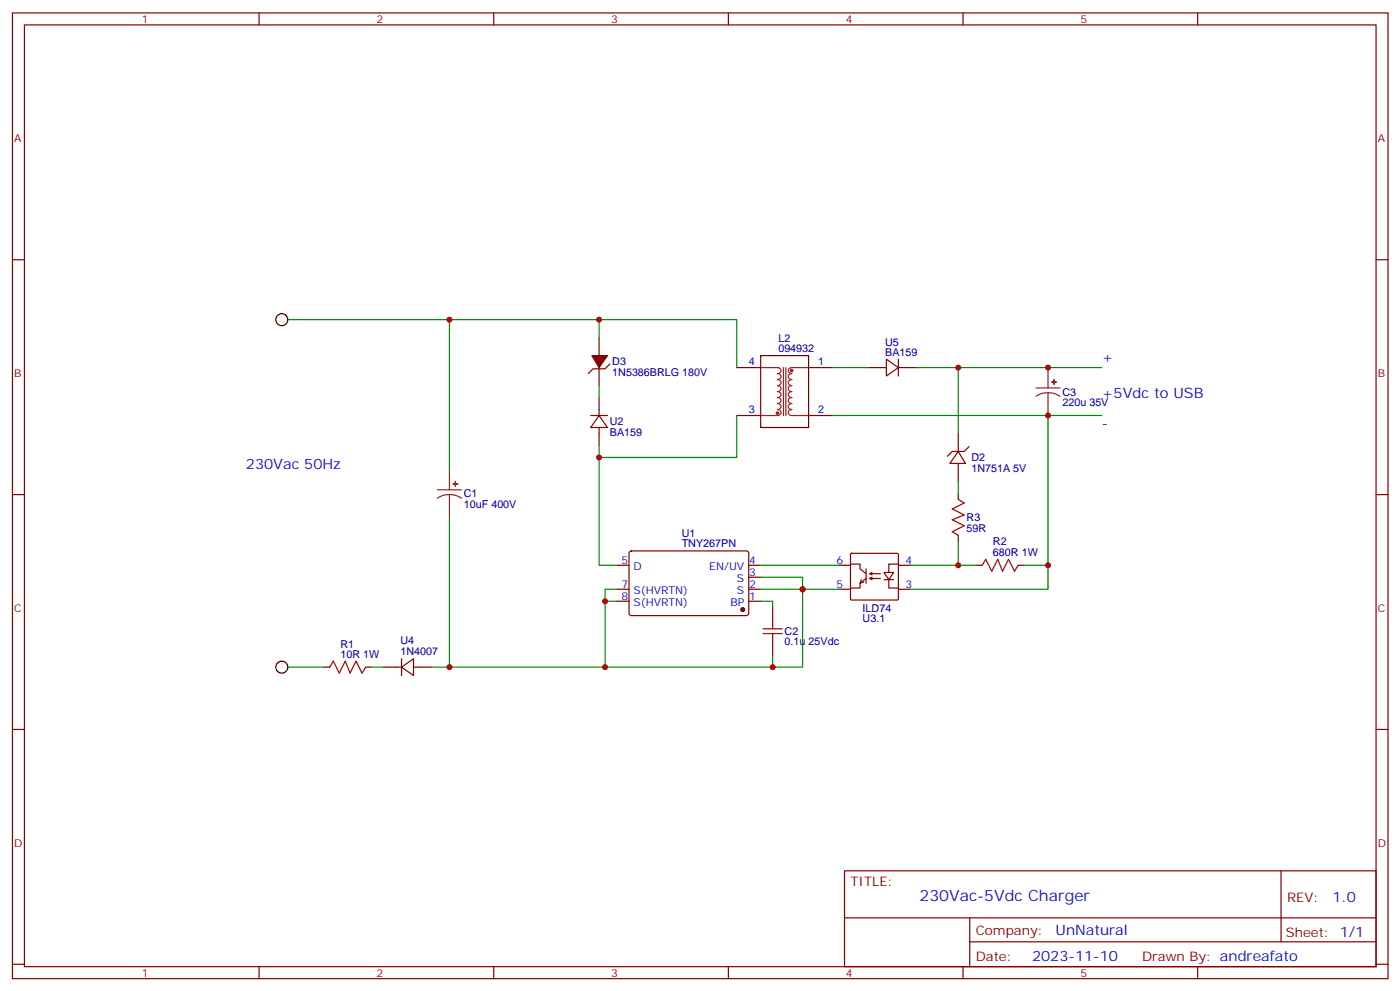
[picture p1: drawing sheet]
<svg xmlns="http://www.w3.org/2000/svg" width="413mm" height="292mm" viewBox="0 0 413 292" stroke-linecap="round" stroke-linejoin="round" font-family="sans-serif">
<g fill="none" stroke="#870000" stroke-width=".35">
<path d="M3.7 3.8h405.3v284.3h-405.3zM7.2 7.3h398.3v277.3h-398.3zM76.3 3.8v3.5M145.5 3.8v3.5M214.6 3.8v3.5M283.8 3.8v3.5M352.9 3.8v3.5M3.7 76.5h3.5M405.5 76.5h3.5M176.5 99.4v5.3M176.5 108.2v5.3M176.5 117.1v5.2"/>
<path d="M179.7 107.2l-1.4 1.4h-3.5l-1.4 1.4M217.1 108.2h7.1M238.3 108.2h7M255.9 108.2h5.3M261.2 105.8l3.5 2.4-3.5 2.5zM264.7 108.2h5.3M264.7 105.8v4.9M174.1 122.3h4.9M176.5 122.3l2.5 3.6h-4.9zM176.5 125.9v5.3M217.1 122.3h7.1M238.3 122.3h7"/>
<path d="M282.4 132.9l2.1 3.6h-4.6zM282.4 127.6v5.3M282.4 136.5v5.2M285.5 131.5l-1.4 1.4h-3.5l-1.4 1.4M3.7 145.6h3.5M282.4 145.3v1.7M282.4 157.6v1.8M405.5 145.6h3.5M181.8 177h3.5M181.8 173.5h3.5M181.8 166.4h3.5M185.6 162.4l.5-.2 34.1 .1 .4 .6v17.9l-.7 .5-34.1-.1-.5-.6v-17.7z"/>
<path d="M220.6 177h3.6M220.6 173.5h3.6M220.6 170h3.6M220.6 166.4h3.6M227.7 178.8v3.5M247.1 173.5h3.5M247.1 166.4h3.5M250.6 166.1h2.8v1.4l1.8 1.4M250.7 163.1l.3-.2 13.5 .1 .2 .3v13.2l-.3 .2-13.6-.1-.2-.3zM253.8 170.7l-.4 1 1.1-.3M255.2 170.3l-1.8 1.4v1.4h-2.8M255.2 167.5v4.2"/>
<path d="M256.3 168.9h3.1M256.3 170.3h3.1M257 168.6l-.7 .3 .7 .4M257 170l-.7 .3 .7 .4M260.5 168.6h2.8l-1.4 2.1zM260.5 170.7h2.8M261.9 170.7v2.4h2.8M264.7 166.1h-2.8v2.5M264.7 173.5h3.6M264.7 166.4h3.6M287.7 166.4h1.7M300 166.4h1.8"/>
<path d="M95.4 196.4h1.8M107.7 196.4h1.8M113 196.4h5.3M118.3 196.4l3.5-2.4v4.9zM118.3 194v4.9M121.8 196.4h5.3M227.7 189.4v3.5M3.7 214.8h3.5M405.5 214.8h3.5M248.8 256.4h156.7v28.2h-156.7zM377.5 256.4v20.9M248.9 270.2h156.5"/>
<path d="M285.8 277.3h119.6M285.8 270.2v14.2M3.7 283.9h3.5M76.3 284.6v3.5M145.5 284.6v3.5M214.6 284.6v3.5M283.8 284.6v3.5M352.9 284.6v3.5M405.5 283.9h3.5"/>
</g>
<g fill="#870000" stroke="#870000" stroke-width=".35">
<path d="M174.4 104.7h4.6l-2.5 3.5z"/>
<circle cx="218.9" cy="179.5" r=".53"/>
</g>
<g fill="#8c2424" stroke="#8c2424" stroke-width=".35">
<path d="M134.2 141.7v1.5z"/>
<path d="M133.5 142.5h1.4z"/>
<path d="M309.9 112.5h1.4z"/>
<path d="M310.6 111.8v1.4z"/>
<circle cx="229.1" cy="121.6" r=".37"/>
<circle cx="233.2" cy="109.1" r=".37"/>
</g>
<g fill="none" stroke="#8c2424" stroke-width=".35">
<path d="M224.2 108.2h5.2M229.1 108.2a.9 .9 0 0 1 1.1 .9 .9 .9 0 0 1-1.1 .9 .9 .9 0 0 1 1.1 .9 .9 .9 0 0 1-1.1 .9 .9 .9 0 0 1 1.1 .8 .9 .9 0 0 1-1.1 .9 .9 .9 0 0 1 1.1 .9 .9 .9 0 0 1-1.1 .9 .9 .9 0 0 1 1.1 .9 .9 .9 0 0 1-1.1 .9 .9 .9 0 0 1 1.1 .8 .9 .9 0 0 1-1.1 .9 .9 .9 0 0 1 1.1 .9 .9 .9 0 0 1-1.1 .9 .9 .9 0 0 1 1.1 .9 .9 .9 0 0 1-1.1 .8h-4.9M230.9 108.2v14.1M231.6 108.2v14.1M238.3 108.2h-5a.9 .9 0 0 0-1 .9 .9 .9 0 0 0 1 .9 .9 .9 0 0 0-1 .9 .9 .9 0 0 0 1 .9 .9 .9 0 0 0-1 .8 .9 .9 0 0 0 1 .9 .9 .9 0 0 0-1 .9 .9 .9 0 0 0 1 .9 .9 .9 0 0 0-1 .9 .9 .9 0 0 0 1 .9 .9 .9 0 0 0-1 .8 .9 .9 0 0 0 1 .9 .9 .9 0 0 0-1 .9 .9 .9 0 0 0 1 .9 .9 .9 0 0 0-1 .9 .9 .9 0 0 0 1 .8h5M305.3 114.2h7M308.8 115.6l-1.8 .3-1.7 .8M308.8 115.6l1.9 .3 1.6 .8M308.8 108.2v6M308.8 115.6v6.7M132.4 138.2v6M128.9 144.2h7.1"/>
<path d="M132.4 145.6l1.9 .3 1.7 .8M132.4 145.6l-1.8 .3-1.7 .8M132.4 145.6v6.7"/>
</g>
<path d="M282.4 147l1.7 1.1-3.5 1.8 3.5 1.7-3.5 1.4 3.5 1.8-3.5 1.8 1.8 1M289.4 166.4l1.1-1.7 1.7 3.5 1.8-3.5 1.4 3.5 1.8-3.5 1.7 3.5 1.1-1.8M97.2 196.4l1-1.7 1.8 3.5 1.7-3.5 1.5 3.5 1.7-3.5 1.8 3.5 1-1.8M224.9 186.5h5.6M224.9 185.1h5.6M227.7 182.3v2.8M227.7 186.5v2.9" fill="none" stroke="#a10000" stroke-width=".35"/>
<path d="M224.2 104.7h14.1v21.2h-14.1z" fill="none" stroke="#600" stroke-width=".35"/>
<g fill="none" stroke="#008700" stroke-width=".35">
<path d="M84.8 94.1h91.7M132.4 94.1v44.1M176.5 99.4v-5.3h40.6v14.1M176.5 113.5v3.6M245.3 108.2h10.6M270 108.2h54.7M282.4 108.2v19.4M176.5 134.7v31.7h5.3M217.1 122.3v12.4h-40.6v-3.5M245.3 122.3h63.5v44.1h-7M308.8 122.3h15.9M132.4 152.3v44.1"/>
<path d="M282.4 141.7v3.6M282.4 159.4v7M178.3 177v19.4h-51.2M181.8 173.5h-3.5v3.5h3.5M224.2 170h12.3v3.5h-12.3M224.2 177h3.5v1.8M224.2 166.4h22.9M247.1 173.5h-10.6v22.9h-58.2M268.3 166.4h19.4M308.8 166.4v7.1h-40.5M84.8 196.4h10.6M109.5 196.4h3.5"/>
<path d="M227.7 192.9v3.5"/>
</g>
<g fill="none" stroke="#000" stroke-width=".35">
<circle cx="83" cy="94.1" r="1.76"/>
<circle cx="83" cy="196.4" r="1.76"/>
</g>
<g fill="#c00">
<circle cx="176.5" cy="94.1" r=".88"/>
<circle cx="176.5" cy="134.7" r=".88"/>
<circle cx="178.3" cy="177" r=".88"/>
<circle cx="236.5" cy="173.5" r=".88"/>
<circle cx="178.3" cy="196.4" r=".88"/>
<circle cx="227.7" cy="196.4" r=".88"/>
<circle cx="308.8" cy="122.3" r=".88"/>
<circle cx="308.8" cy="166.4" r=".88"/>
<circle cx="282.4" cy="166.4" r=".88"/>
<circle cx="282.4" cy="108.2" r=".88"/>
<circle cx="132.4" cy="196.4" r=".88"/>
<circle cx="132.4" cy="94.1" r=".88"/>
<circle cx="308.8" cy="108.2" r=".88"/>
</g>
<text font-size="4.6" fill="#00f" x="270.9" y="265.4">230Vac-5Vdc Charger</text>
<g font-size="4.2" fill="#00f">
<text x="324.7" y="106.5">+</text>
<text x="324.7" y="117.1">+5Vdc to USB</text>
<text x="324.7" y="125.9">-</text>
<text x="72.5" y="138.2">230Vac 50Hz</text>
<text x="392.6" y="265.7">1.0</text>
<text x="311" y="275.2">UnNatural</text>
<text x="304.1" y="283">2023-11-10</text>
</g>
<g font-size="3.9" fill="#800">
<text x="250.6" y="261">TITLE:</text>
<text x="379.2" y="265.7">REV:</text>
<text x="287.5" y="275.2">Company:</text>
<text x="378.9" y="275.8">Sheet: 1/1</text>
<text x="287.5" y="282.9">Date:</text>
<text x="336.6" y="282.9">Drawn By: andreafato</text>
</g>
<g font-size="3.2" fill="#800">
<text x="41.8" y="6.8">1</text>
<text x="110.9" y="6.8">2</text>
<text x="180.1" y="6.8">3</text>
<text x="249.2" y="6.8">4</text>
<text x="318.3" y="6.8">5</text>
<text x="4.2" y="41.9">A</text>
<text x="406" y="41.9">A</text>
<text x="4.2" y="111.1">B</text>
<text x="406" y="111.1">B</text>
<text x="4.2" y="180.2">C</text>
<text x="406" y="180.2">C</text>
<text x="4.2" y="249.3">D</text>
<text x="406" y="249.3">D</text>
<text x="41.8" y="287.6">1</text>
<text x="110.9" y="287.6">2</text>
<text x="180.1" y="287.6">3</text>
<text x="249.2" y="287.6">4</text>
<text x="318.3" y="287.6">5</text>
</g>
<g font-size="3.2" fill="#000080">
<text x="229.4" y="100.7">L2</text>
<text x="260.8" y="101.8">U5</text>
<text x="180.4" y="107.5">D3</text>
<text x="229.4" y="103.6">094932</text>
<text x="260.8" y="104.7">BA159</text>
<text x="180.4" y="110.7">1N5386BRLG 180V</text>
<text x="313.1" y="119.4">220u 35V</text>
<text x="313.1" y="116.5">C3</text>
<text x="179.7" y="125.2">U2</text>
<text x="179.7" y="128.3">BA159</text>
<text x="286.2" y="135.7">D2</text>
<text x="286.2" y="138.9">1N751A 5V</text>
<text x="136.7" y="149.6">10uF 400V</text>
<text x="136.7" y="146.4">C1</text>
<text x="284.8" y="153.5">R3</text>
<text x="200.9" y="161.1">TNY267PN</text>
<text x="200.9" y="158">U1</text>
<text x="284.8" y="156.7">59R</text>
<text x="292.6" y="160.4">R2</text>
<text x="292.6" y="163.6">680R 1W</text>
<text x="254.2" y="180.2">ILD74</text>
<text x="254.2" y="183.1">U3.1</text>
<text x="100.3" y="190.7">R1</text>
<text x="118" y="189.7">U4</text>
<text x="231.2" y="190">0.1u 25Vdc</text>
<text x="231.2" y="187">C2</text>
<text x="100.3" y="193.6">10R 1W</text>
<text x="118" y="192.9">1N4007</text>
</g>
<g font-size="3.2" fill="#00f">
<text x="220.6" y="107.5">4</text>
<text x="241.1" y="107.5">1</text>
<text x="220.6" y="121.6">3</text>
<text x="241.1" y="121.6">2</text>
<text x="183.2" y="166.1">5</text>
<text x="186.7" y="167.9">D</text>
<text x="209" y="167.9">EN/UV</text>
<text x="220.8" y="166.1">4</text>
<text x="246.5" y="166.1">6</text>
<text x="266.8" y="166.1">4</text>
<text x="183.2" y="173.1">7</text>
<text x="217.2" y="171.4">S</text>
<text x="220.8" y="173.1">2</text>
<text x="220.8" y="169.6">3</text>
<text x="246.5" y="173.1">5</text>
<text x="266.8" y="173.1">3</text>
<text x="183.2" y="176.7">8</text>
<text x="186.7" y="174.9">S(HVRTN)</text>
<text x="186.7" y="178.4">S(HVRTN)</text>
<text x="215.2" y="178.4">BP</text>
<text x="217.2" y="174.9">S</text>
<text x="220.8" y="176.7">1</text>
</g>
</svg>
